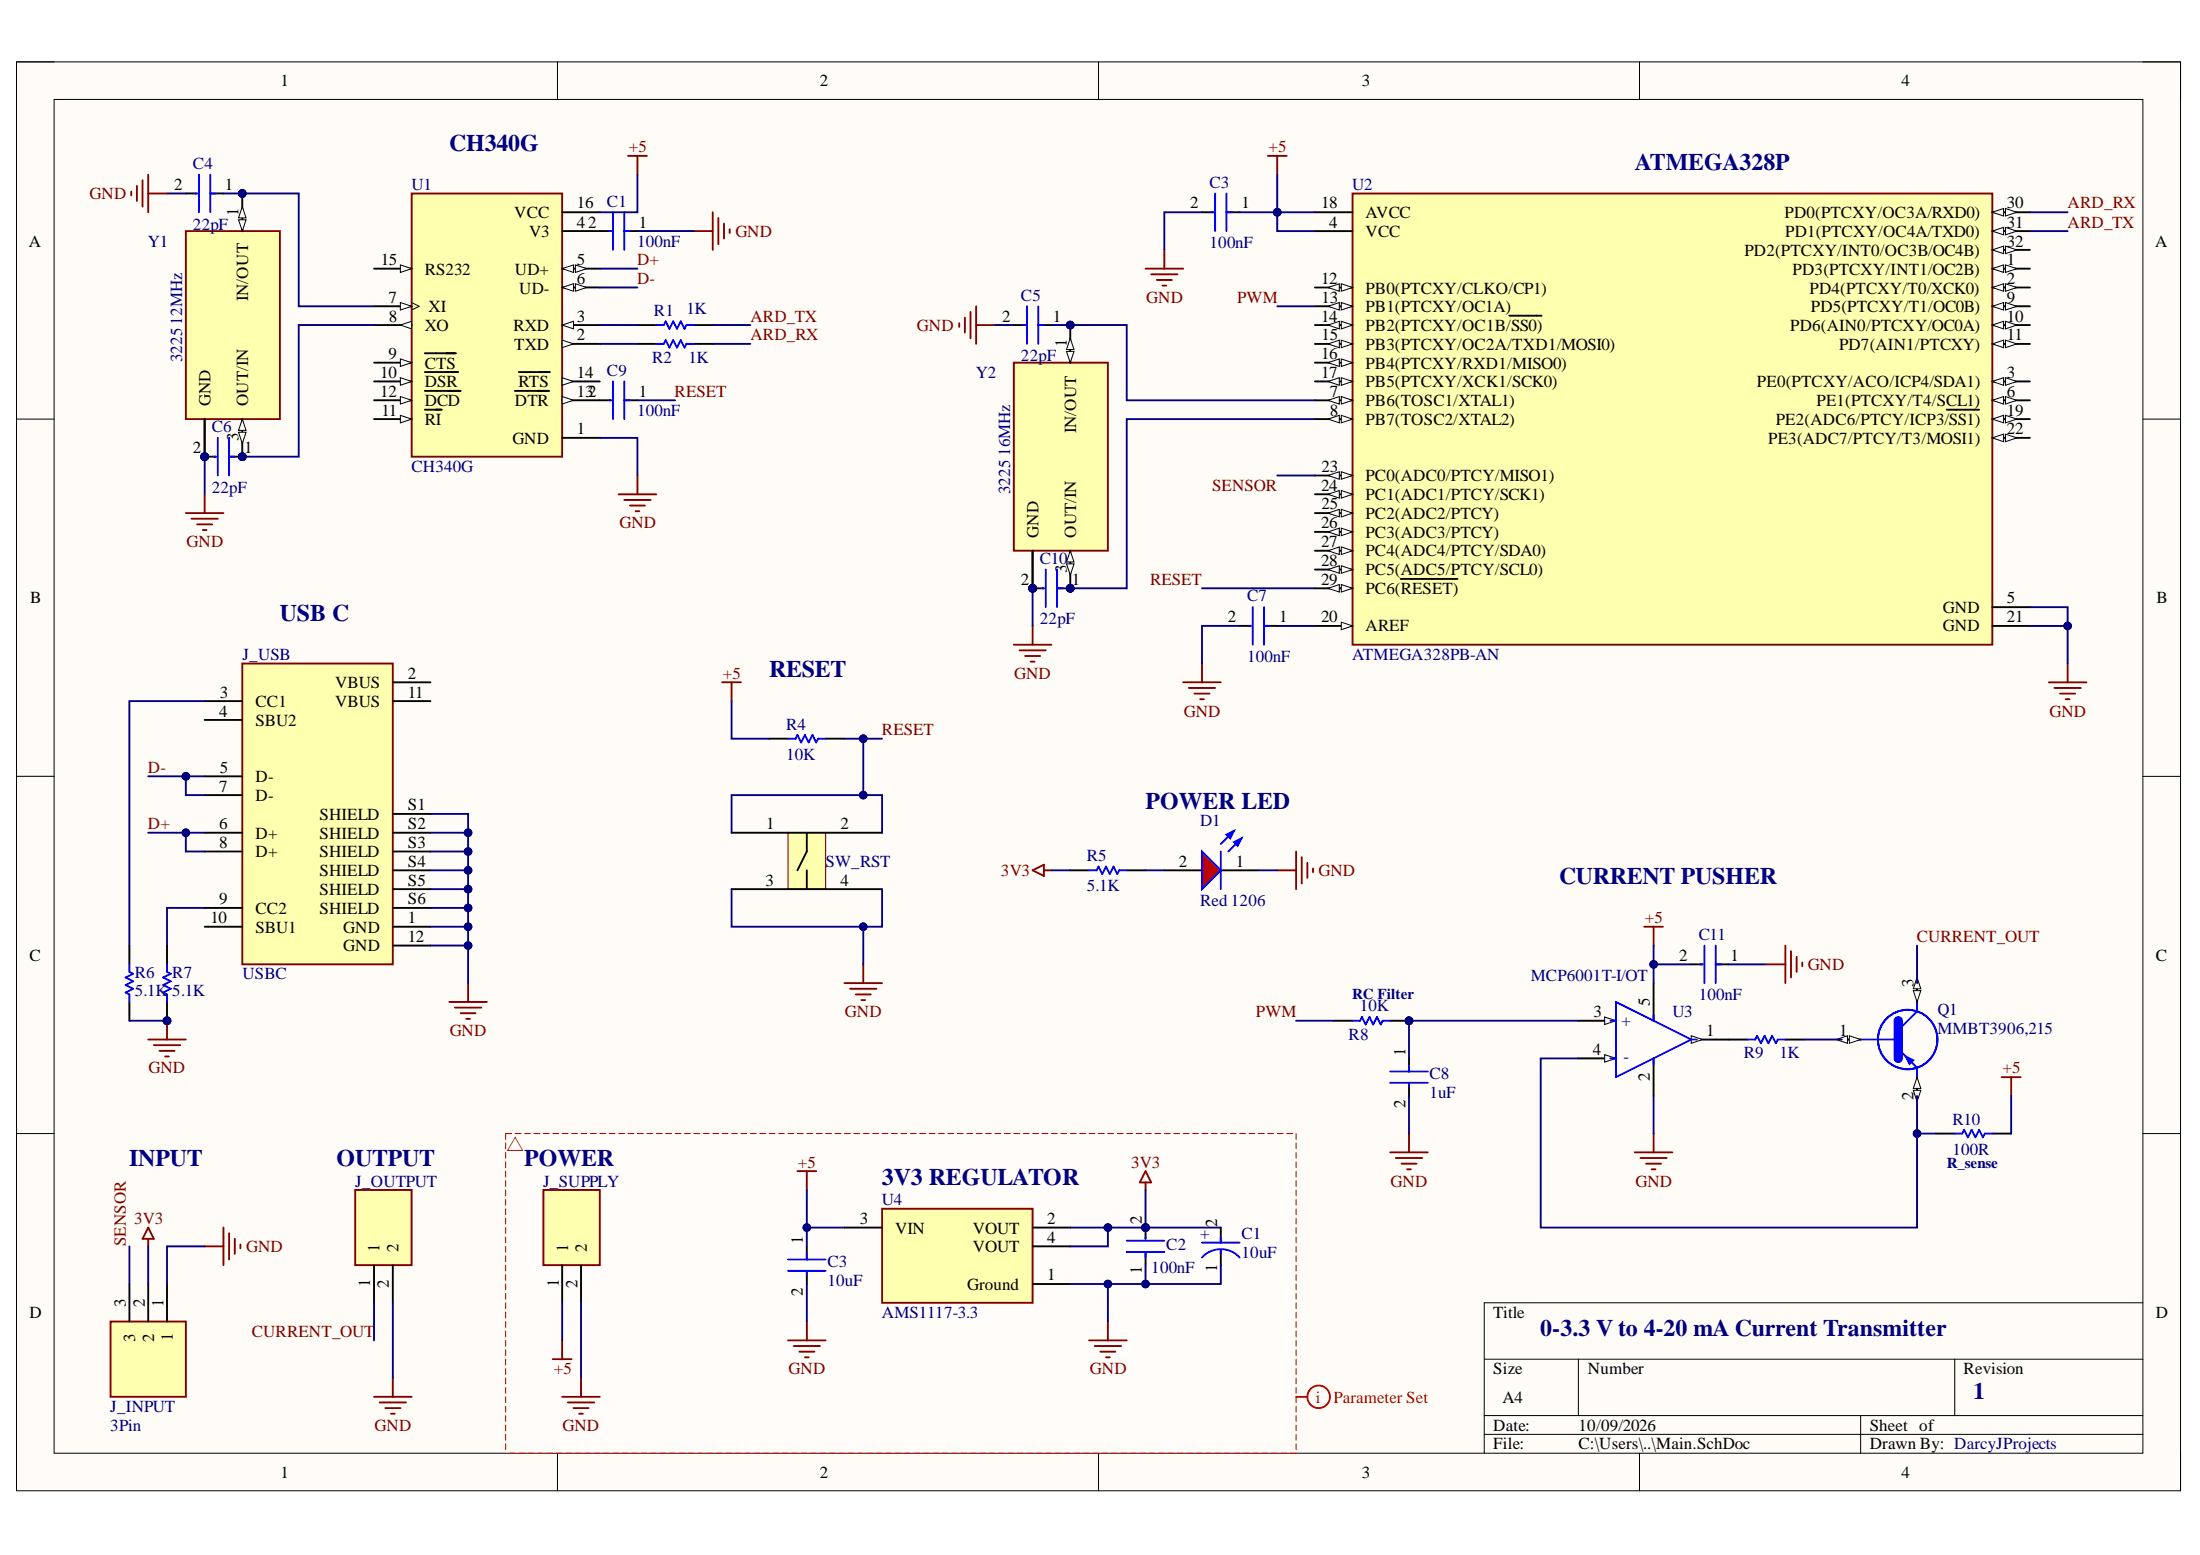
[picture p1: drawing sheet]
# Altium project current_transmitter.PrjPcb
1 sheet, 35 parts. Net scope: global (net labels, ports and power ports of the same name join across sheets).
Board file: PCB1.PcbDoc

## Sheet Main.SchDoc
size A4; SheetNumber: 1; SheetTotal: 1

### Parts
(Parts that share a designator on the sheet are numbered #1, #2 ... from top to bottom, then left to right.)
C1#1  100nF  [FP-CGA3E-0_3-0_1-IPC_A]
C1#2  10uF  [FP-FKB-MFG]
C2  100nF  [FP-1206-L_3_2_0_2-W_1_6_0-MFG]
C3#1  100nF  [FP-CGA3E-0_3-0_1-IPC_A]
C3#2  10uF  [FP-C3216-160-0_2-IPC_A]
C4  22pF  [FP-CGA3E-0_3-0_1-IPC_A]
C5  22pF  [FP-CGA3E-0_3-0_1-IPC_A]
C6  22pF  [FP-CGA3E-0_3-0_1-IPC_A]
C7  100nF  [FP-CGA3E-0_3-0_1-IPC_A]
C8  1uF  [FP-CGA3E-0_3-0_1-IPC_A]
C9  100nF  [FP-CGA3E-0_3-0_1-IPC_A]
C10  22pF  [FP-CGA3E-0_3-0_1-IPC_A]
C11  100nF  [FP-CGA3E-0_3-0_1-IPC_A]
D1  Red 1206  [WL-SMCW_1206_150120xx75000]
J_INPUT  3Pin  [15EDGRC-3.81-03P]
J_OUTPUT  15EDGRC-3.81-02P  [15EDGRC-3.81-02P]  (value not drawn)
J_SUPPLY  15EDGRC-3.81-02P  [15EDGRC-3.81-02P]  (value not drawn)
J_USB  USBC  [JAE_DX07S016JA1R1500]
Q1  MMBT3906,215  [SOT95P230X110-3N]
R1  1K  [RESC1608X55X30LL15T15]
R2  1K  [RESC1608X55X30LL15T15]
R4  10K  [RESC1608X55X30LL15T15]
R5  5.1K  [RESC1608X55X30LL15T15]
R6  5.1K  [RESC1608X55X30LL15T15]
R7  5.1K  [RESC1608X55X30LL15T15]
R8  10K  [RESC1608X55X30LL15T15]
R9  1K  [RESC1608X55X30LL15T15]
R10  100R  [RESC3216X70X50NL05T20]
SW_RST  3x4x2.5_TACTILE_BUTTON  [3x4x2.5_TACTILE_BUTTON]  (value not drawn)
U1  CH340G  [SOIC127P600X180-16N]
U2  ATMEGA328PB-AN  [FP-C04-074-MFG]
U3  MCP6001T-I/OT  [FP-C04-091-OT-IPC_A]
U4  AMS1117-3.3  [FP-AMS1117-IPC_C]
Y1  3225 12MHz  [XTAL_ECS-250-18-33B-JGN-TR]
Y2  3225 16MHz  [XTAL_ECS-250-18-33B-JGN-TR]

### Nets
3V3: C1#2.2(A) C2.2 J_INPUT.2 R5.1 U4.2(VOUT) U4.4(VOUT)
+5: C3#1.1 C3#2.1 C11.2 J_SUPPLY.1 R4.2 R10.1 U1.16(VCC) U2.4(VCC) U2.18(AVCC) U3.5(VDD) U4.3(VIN)
GND: C1#1.1 C1#2.1(C) C2.1 C3#1.2 C3#2.2 C4.2 C5.2 C6.2 C7.2 C8.2 C10.2 C11.1 D1.1(K) J_INPUT.1 J_OUTPUT.2 J_SUPPLY.2 J_USB.1(GND) J_USB.12(GND) J_USB.S1(SHIELD) J_USB.S2(SHIELD) J_USB.S3(SHIELD) J_USB.S4(SHIELD) J_USB.S5(SHIELD) J_USB.S6(SHIELD) R6.1 R7.1 SW_RST.3 SW_RST.4 U1.1(GND) U2.5(GND) U2.21(GND) U3.2(VSS) U4.1(Ground) Y1.2(GND) Y1.4(GND) Y2.2(GND) Y2.4(GND)
ARD_RX: R2.1 U2.30(PD0(PTCXY/OC3A/RXD0))
ARD_TX: R1.1 U2.31(PD1(PTCXY/OC4A/TXD0))
CURRENT_OUT: J_OUTPUT.1 Q1.3(C)
D+: J_USB.6(D+) J_USB.8(D+) U1.5(UD+)
D-: J_USB.5(D-) J_USB.7(D-) U1.6(UD-)
PWM: R8.2 U2.13(PB1(PTCXY/OC1A))
RESET: C9.1 R4.1 SW_RST.1 SW_RST.2 U2.29(PC6(~{RESET)})
SENSOR: J_INPUT.3 U2.23(PC0(ADC0/PTCY/MISO1))
NetC1#1_2: C1#1.2 U1.4(V3)
NetC4_1: C4.1 U1.7(XI) Y1.1(IN/OUT)
NetC5_1: C5.1 U2.7(PB6(TOSC1/XTAL1)) Y2.1(IN/OUT)
NetC6_1: C6.1 U1.8(XO) Y1.3(OUT/IN)
NetC7_1: C7.1 U2.20(AREF)
NetC8_1: C8.1 R8.1 U3.3(VIN+)
NetC9_2: C9.2 U1.13(~{DTR})
NetC10_1: C10.1 U2.8(PB7(TOSC2/XTAL2)) Y2.3(OUT/IN)
NetD1_2: D1.2(A) R5.2
NetJ_USB_3: J_USB.3(CC1) R6.2
NetJ_USB_9: J_USB.9(CC2) R7.2
NetQ1_1: Q1.1(B) R9.1
NetQ1_2: Q1.2(E) R10.2 U3.4(VIN-)
NetR1_2: R1.2 U1.3(RXD)
NetR2_2: R2.2 U1.2(TXD)
NetR9_2: R9.2 U3.1(VOUT)

Not connected (* = marked no-connect by the designer): J_USB 2(VBUS) 4(SBU2) 10(SBU1) 11(VBUS); U1 9(~{CTS}) 10(~{DSR}) 11(~{RI}) 12(~{DCD}) 14(~{RTS}) 15(RS232); U2 1(PD3(PTCXY/INT1/OC2B)) 2(PD4(PTCXY/T0/XCK0)) 3(PE0(PTCXY/ACO/ICP4/SDA1)) 6(PE1(PTCXY/T4/SCL1)) 9(PD5(PTCXY/T1/OC0B)) 10(PD6(AIN0/PTCXY/OC0A)) 11(PD7(AIN1/PTCXY)) 12(PB0(PTCXY/CLKO/CP1)) 14(PB2(PTCXY/OC1B/~{SS0)}) 15(PB3(PTCXY/OC2A/TXD1/MOSI0)) 16(PB4(PTCXY/RXD1/MISO0)) 17(PB5(PTCXY/XCK1/SCK0)) 19(PE2(ADC6/PTCY/ICP3/~{SS1)}) 22(PE3(ADC7/PTCY/T3/MOSI1)) 24(PC1(ADC1/PTCY/SCK1)) 25(PC2(ADC2/PTCY)) 26(PC3(ADC3/PTCY)) 27(PC4(ADC4/PTCY/SDA0)) 28(PC5(ADC5/PTCY/SCL0)) 32(PD2(PTCXY/INT0/OC3B/OC4B))

### Layout directives
net class POWER: 3V3, +5, GND

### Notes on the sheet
- (near U1) CH340G
- (near U2) ATMEGA328P
- (near J_USB) USB C
- (near R4) RESET
- POWER LED
- CURRENT PUSHER
- (near R8) RC Filter
- INPUT
- OUTPUT
- POWER
- (near U4) 3V3 REGULATOR
- (near R10) R_sense
- 0-3.3 V to 4-20 mA Current Transmitter
- 1
- DarcyJProjects
